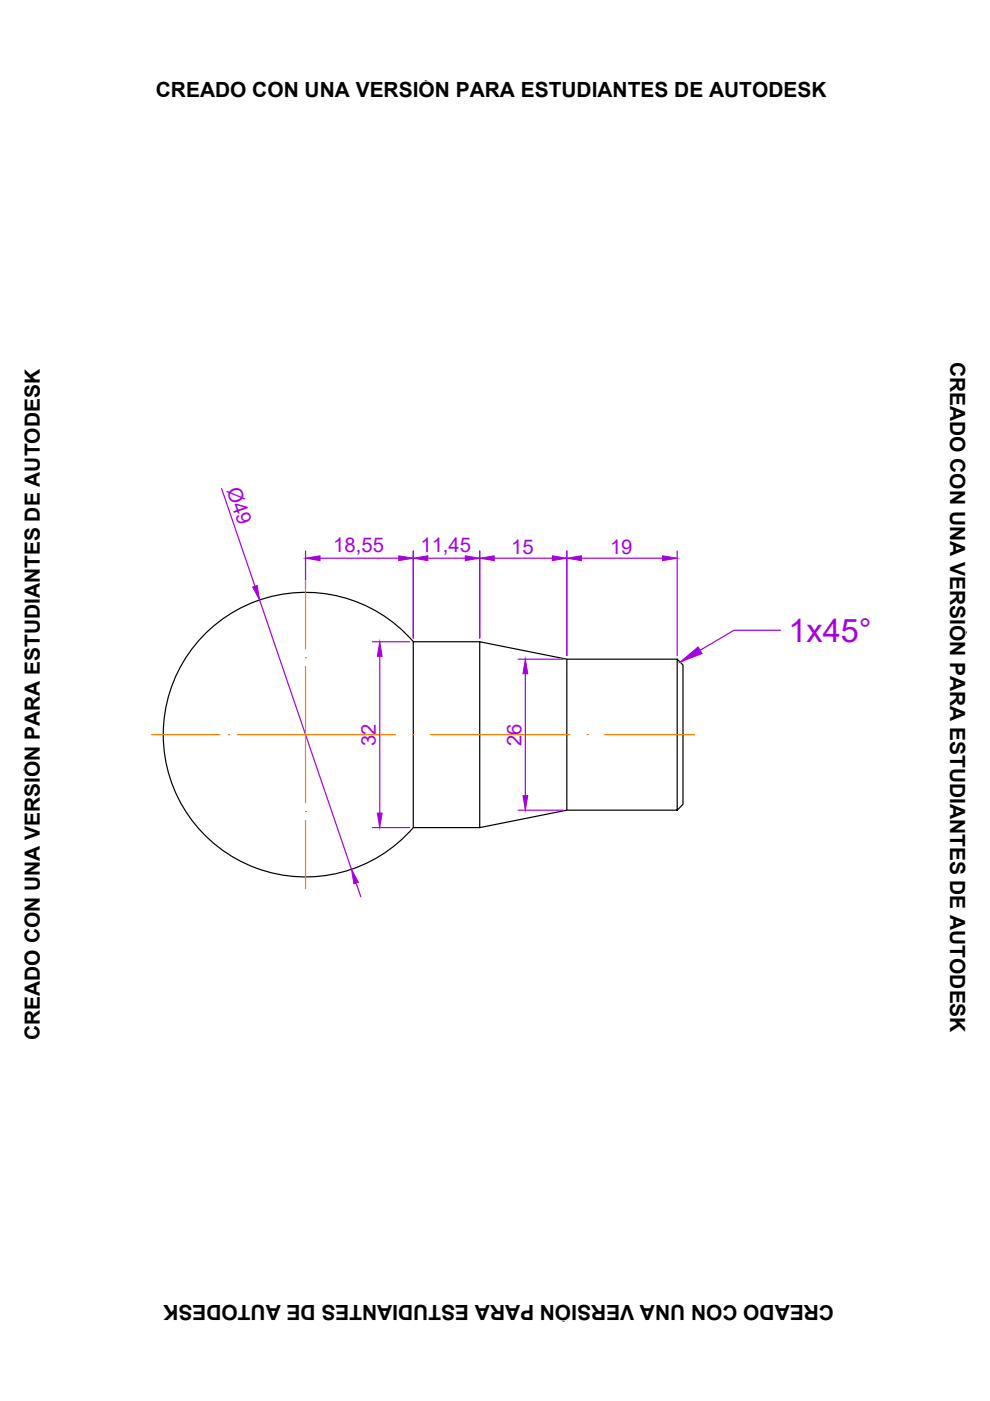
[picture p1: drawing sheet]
<svg xmlns="http://www.w3.org/2000/svg" width="210mm" height="297mm" viewBox="0 0 210 297" stroke-linecap="round" stroke-linejoin="round" font-family="sans-serif">
<!-- layer: 0 -->
<path d="M87.6 136.1a30.2 30.2 0 0 0-43.6-2.2 30.2 30.2 0 0 0 0 43.7 30.2 30.2 0 0 0 43.6-2.1M101.7 136.1h-14.1v39.4h14.1M120.2 139.8v32M143.6 139.8v32l1.2-1.3v-29.5l-1.2-1.2h-23.4l-18.5-3.7v39.4l18.5-3.7h23.4" fill="none" stroke="#000" stroke-width=".25"/>
<!-- layer: Cotas -->
<g fill="none" stroke="#a500dd" stroke-width=".25">
<path d="M47 103.6l7.1 20.7M64.8 116.8v8M67.9 118.3h16.6M87.6 116.8v18.5M90.7 118.3h7.9M101.7 116.8v18.5M104.8 118.3h12.3M120.2 116.8v22.2M123.3 118.3h17.2M143.6 116.8v22.2M55 127.2l19.5 57.1M79 136.1h7.9"/>
<path d="M80.5 139.1v33.3M109.9 139.8h9.5M165.5 133.6h-9.9l-7.2 4.3M111.4 142.8v25.9M79 175.5h7.9M109.9 171.8h9.5M75.5 187.2l1 2.9"/>
</g>
<g fill="#a500dd" stroke="#a500dd" stroke-width=".21">
<path d="M74.5 184.3l1.5 2.8-1 .3z"/>
<path d="M53.6 124.5l.9-.4 .5 3.1z"/>
<path d="M117.1 117.8l3.1 .5-3.1 .6z"/>
<path d="M101.7 118.3l3.1-.5v1.1z"/>
<path d="M120.2 118.3l3.1-.5v1.1z"/>
<path d="M140.5 117.8l3.1 .5-3.1 .6z"/>
<path d="M144.2 140.4l3.8-3.2 .9 1.4z"/>
<path d="M87.6 118.3l3.1-.5v1.1z"/>
<path d="M98.6 117.8l3.1 .5-3.1 .6z"/>
<path d="M84.5 117.8l3.1 .5-3.1 .6z"/>
<path d="M64.8 118.3l3.1-.5v1.1z"/>
<path d="M110.9 168.7h1l-.5 3.1z"/>
<path d="M111.4 139.8l.5 3h-1z"/>
<path d="M80.5 136.1l.5 3h-1z"/>
<path d="M80 172.4h1l-.5 3.1z"/>
</g>
<!-- layer: Ejes -->
<path d="M64.8 139.5h.1M64.8 123.1v14.5M32.2 155.8h14.4M48.5 155.8h.1M50.3 155.8h33.6M64.8 141.3v28.9M87.6 155.8h.1M91.3 155.8h29.5M124.5 155.8h.1M128.2 155.8h19.1M64.8 172.1h.1M64.8 173.9v14.5" fill="none" stroke="#ff7f00" stroke-width=".25"/>
<text font-size="6.9" fill="#a500dd" x="167.2" y="136.1">1x45°</text>
<g font-size="4.4">
<text x="33" y="20.6">CREADO CON UNA VERSIÓN PARA ESTUDIANTES DE AUTODESK</text>
<text x="201.4" y="76.7" transform="rotate(90 201.4 76.7)">CREADO CON UNA VERSIÓN PARA ESTUDIANTES DE AUTODESK</text>
<text x="8.4" y="220.5" transform="rotate(-90 8.4 220.5)">CREADO CON UNA VERSIÓN PARA ESTUDIANTES DE AUTODESK</text>
<text x="176.8" y="276.6" transform="rotate(-180 176.8 276.6)">CREADO CON UNA VERSIÓN PARA ESTUDIANTES DE AUTODESK</text>
</g>
<g font-size="4.3" fill="#a500dd">
<text x="48" y="103.9" transform="rotate(71 48 103.9)">Ø49</text>
<text x="70.7" y="117">18,55</text>
<text x="89.1" y="117">11,45</text>
<text x="108.4" y="117.5">15</text>
<text x="129.3" y="117.5">19</text>
<text x="79.7" y="158.1" transform="rotate(-90 79.7 158.1)">32</text>
<text x="110.6" y="158.1" transform="rotate(-90 110.6 158.1)">26</text>
</g>
</svg>
